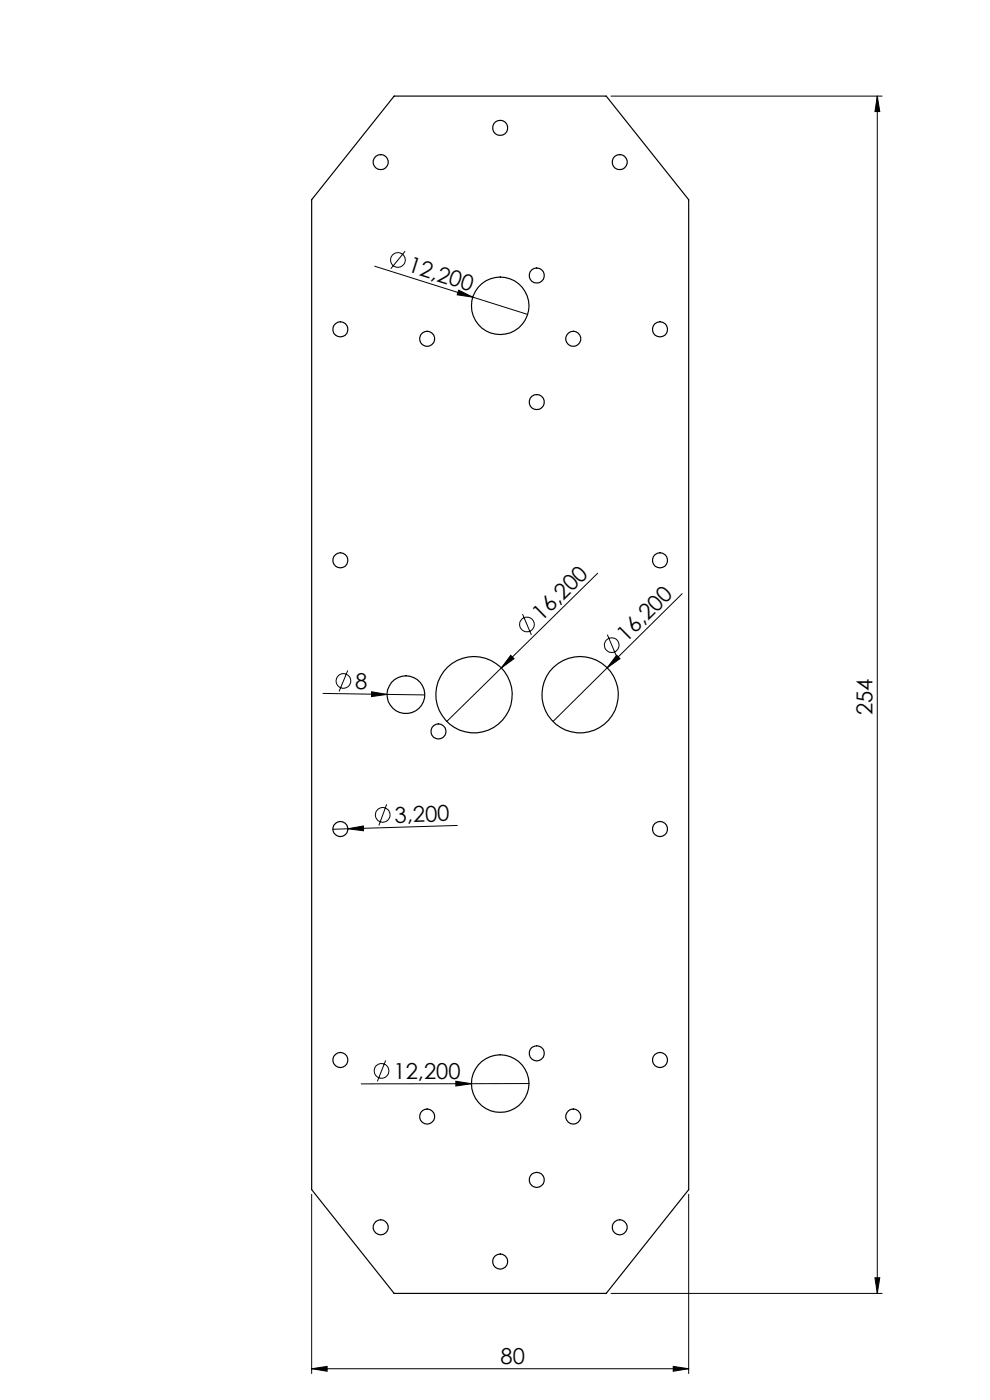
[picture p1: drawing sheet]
<svg xmlns="http://www.w3.org/2000/svg" width="210mm" height="297mm" viewBox="0 0 210 297" stroke-linecap="round" stroke-linejoin="round" font-family="sans-serif">
<g fill="none" stroke="#000" stroke-width=".21">
<path d="M129.6 20.4h57.5M186.1 20.4l.5 3.3h-1zM186.1 20.4v254M79.5 56.5l32.4 10.2M85.9 53.3l-3 3.7M97.3 61.6l3 1.4-3.3-.5zM108.3 139l.7 .7-2.7 2zM110.8 130.3l1.9 4.4M126.8 121.6l-32 31.5M128.8 134.7l1.9 4.4M130.8 139l.7 .7-2.7 2zM144.7 125.9l-27.4 27.2"/>
<path d="M68.5 147.1l13.6 .2M73.8 142.2l-1.9 4.5M78.8 146.8l3.3 .5-3.3 .5zM82.1 147.3l8 .1M73.8 175.8l3.3-.6v1zM73.8 175.8l-3.2 .1M82 170.6l-1.6 4.5M97 175.1l-23.2 .7M81.8 225l-1.8 4.4M96.7 229.4l3.3 .5-3.3 .5zM100 229.9h-23.4M112.2 229.9h-12.2"/>
<path d="M66.1 253.4v38M146.1 253.4v38M129.6 274.4h57.5M185.6 271.1h1l-.5 3.3zM66.1 290.4l3.3-.5v1zM66.1 290.4h80M142.8 289.9l3.3 .5-3.3 .5z"/>
<circle cx="84.4" cy="55.2" r="1.56"/>
<circle cx="111.8" cy="132.5" r="1.57"/>
<circle cx="129.8" cy="136.9" r="1.56"/>
<circle cx="72.9" cy="144.5" r="1.55"/>
<circle cx="81.2" cy="172.9" r="1.55"/>
<circle cx="80.9" cy="227.2" r="1.55"/>
</g>
<g fill="#000">
<path d="M97.3 61.6l3 1.4-3.3-.5zM78.8 146.8l3.3 .5-3.3 .5zM108.3 139l.7 .7-2.7 2zM130.8 139l.7 .7-2.7 2zM73.8 175.8l3.3-.6v1zM96.7 229.4l3.3 .5-3.3 .5z"/>
<path d="M186.1 20.4l.5 3.3h-1zM185.6 271.1h1l-.5 3.3z"/>
<path d="M142.8 289.9l3.3 .5-3.3 .5zM66.1 290.4l3.3-.5v1z"/>
</g>
<g fill="none" stroke="#000" stroke-width=".25">
<path d="M83.6 20.4h45l17.5 22v210l-17.5 22h-45l-17.5-22v-210z"/>
<circle cx="80.8" cy="34.4" r="1.59"/>
<circle cx="106.1" cy="27.1" r="1.6"/>
<circle cx="131.4" cy="34.4" r="1.59"/>
<circle cx="113.9" cy="58.5" r="1.6"/>
<circle cx="72.2" cy="69.9" r="1.62"/>
<circle cx="90.6" cy="71.9" r="1.6"/>
<circle cx="106.1" cy="64.9" r="6.1"/>
<circle cx="121.6" cy="71.9" r="1.59"/>
<circle cx="140" cy="69.9" r="1.62"/>
<circle cx="113.9" cy="85.3" r="1.6"/>
<circle cx="72.2" cy="118.9" r="1.6"/>
<circle cx="140" cy="118.9" r="1.6"/>
<circle cx="86.1" cy="147.4" r="4"/>
<circle cx="93" cy="155.2" r="1.6"/>
<circle cx="100.5" cy="147.4" r="8.1"/>
<circle cx="123.1" cy="147.4" r="8.1"/>
<circle cx="72.2" cy="175.9" r="1.6"/>
<circle cx="140" cy="175.9" r="1.6"/>
<circle cx="72.2" cy="224.9" r="1.6"/>
<circle cx="90.6" cy="236.9" r="1.6"/>
<circle cx="106.1" cy="229.9" r="6.1"/>
<circle cx="113.9" cy="223.5" r="1.6"/>
<circle cx="121.6" cy="236.9" r="1.59"/>
<circle cx="140" cy="224.9" r="1.6"/>
<circle cx="113.9" cy="250.3" r="1.6"/>
<circle cx="80.8" cy="260.4" r="1.59"/>
<circle cx="106.1" cy="267.6" r="1.6"/>
<circle cx="131.4" cy="260.4" r="1.59"/>
</g>
<g font-size="4.7">
<text x="86.3" y="57.6" transform="rotate(18 86.3 57.6)">12,200</text>
<text x="114.8" y="131.9" transform="rotate(-44 114.8 131.9)">16,200</text>
<text x="132.8" y="136.3" transform="rotate(-45 132.8 136.3)">16,200</text>
<text x="75.4" y="146.2" transform="rotate(1 75.4 146.2)">8</text>
<text x="185.1" y="151.7" transform="rotate(-90 185.1 151.7)">254</text>
<text x="83.8" y="174.5" transform="rotate(-2 83.8 174.5)">3,200</text>
<text x="83.5" y="228.9">12,200</text>
<text x="106.2" y="289.3">80</text>
</g>
</svg>
